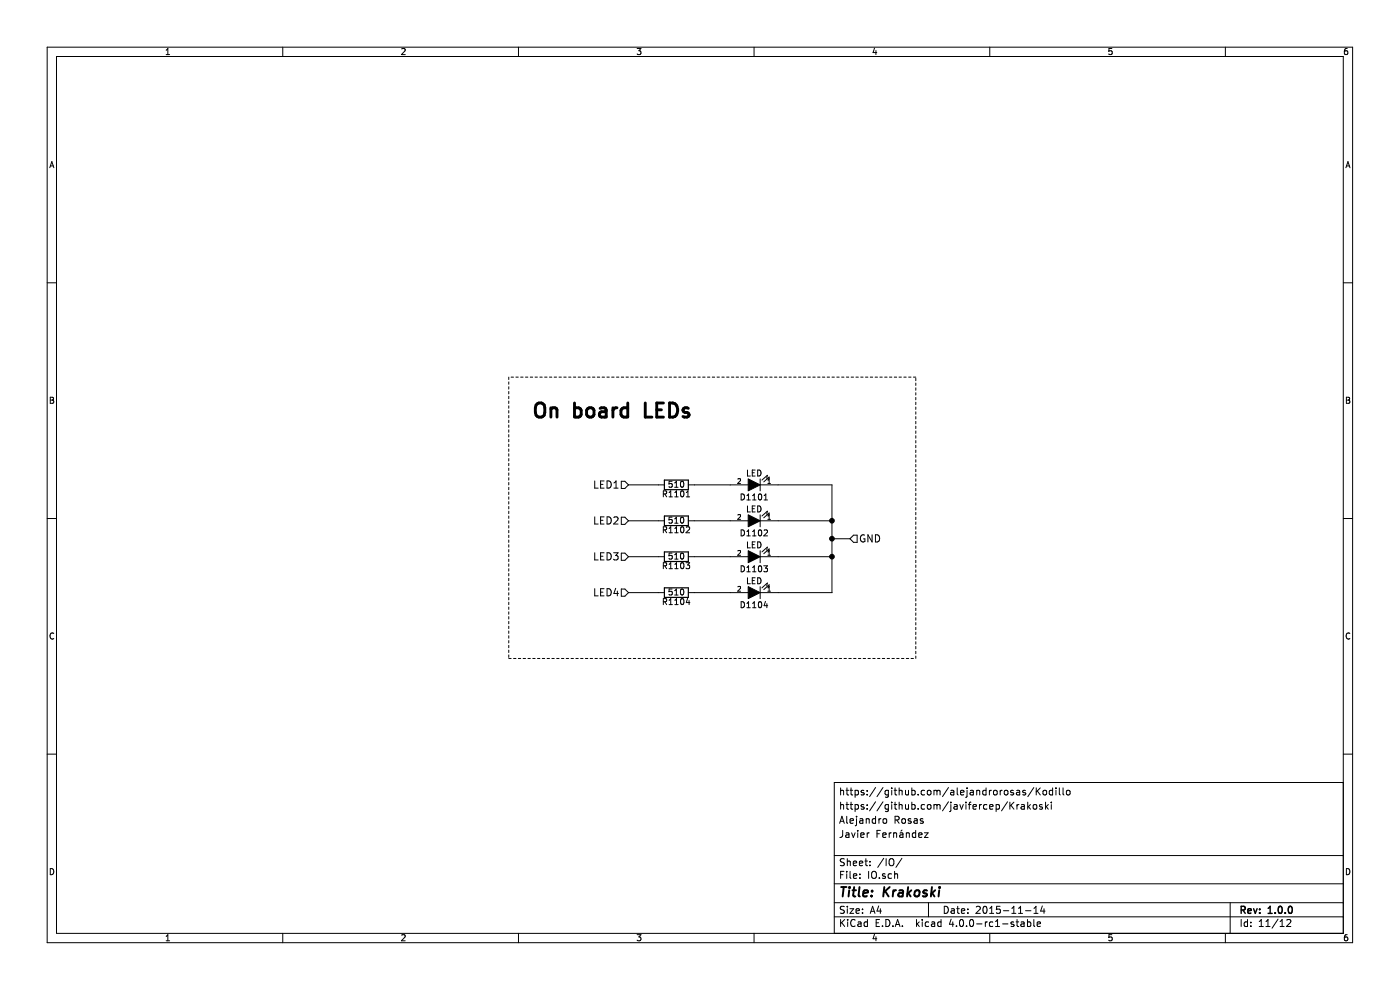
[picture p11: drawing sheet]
EESchema Schematic File Version 2
LIBS:Krakoski-rescue
LIBS:power
LIBS:device
LIBS:transistors
LIBS:conn
LIBS:linear
LIBS:regul
LIBS:74xx
LIBS:cmos4000
LIBS:adc-dac
LIBS:memory
LIBS:xilinx
LIBS:microcontrollers
LIBS:dsp
LIBS:microchip
LIBS:analog_switches
LIBS:motorola
LIBS:texas
LIBS:intel
LIBS:audio
LIBS:interface
LIBS:digital-audio
LIBS:philips
LIBS:display
LIBS:cypress
LIBS:siliconi
LIBS:opto
LIBS:atmel
LIBS:contrib
LIBS:valves
LIBS:ChefLib
LIBS:ComponentLib
LIBS:Krakoski-cache
EELAYER 25 0
EELAYER END
$Descr A4 11693 8268
encoding utf-8
Sheet 11 12
Title "Krakoski"
Date "2015-11-14"
Rev "1.0.0"
Comp ""
Comment1 "Javier Fernández"
Comment2 "Alejandro Rosas"
Comment3 "https://github.com/javifercep/Krakoski"
Comment4 "https://github.com/alejandrorosas/Kodillo"
$EndDescr
Text HLabel 7100 4500 2    60   Input ~ 0
GND
Wire Wire Line
	5800 4050 6100 4050
Wire Wire Line
	6500 4050 6950 4050
Wire Wire Line
	5250 4050 5500 4050
Wire Wire Line
	5800 4350 6100 4350
Wire Wire Line
	6500 4350 6950 4350
Wire Wire Line
	5250 4350 5500 4350
Wire Wire Line
	5800 4650 6100 4650
Wire Wire Line
	6950 4650 6500 4650
Wire Wire Line
	5250 4650 5500 4650
Wire Wire Line
	5800 4950 6100 4950
Wire Wire Line
	6950 4950 6500 4950
Wire Wire Line
	5250 4950 5500 4950
Text HLabel 5250 4050 0    60   Input ~ 0
LED1
Text HLabel 5250 4350 0    60   Input ~ 0
LED2
Text HLabel 5250 4650 0    60   Input ~ 0
LED3
Text HLabel 5250 4950 0    60   Input ~ 0
LED4
Wire Notes Line
	4250 3150 4250 5500
Wire Notes Line
	4250 5500 7650 5500
Wire Notes Line
	7650 5500 7650 3150
Wire Notes Line
	7650 3150 4250 3150
Text Notes 4450 3500 0    118  ~ 24
On board LEDs
Wire Wire Line
	6950 4050 6950 4950
Wire Wire Line
	6950 4500 7100 4500
Connection ~ 6950 4500
Connection ~ 6950 4350
Connection ~ 6950 4650
$Comp
L LED D1104
U 1 1
P 6300 4950
F 0 "D1104" H 6300 5050 50  0000 C CNN
F 1 "LED" H 6300 4850 50  0000 C CNN
F 2 "LEDs:LED-0805" H 6300 4950 60  0001 C CNN
F 3 "" H 6300 4950 60  0000 C CNN
	1    6300 4950
	-1   0    0    1   
$EndComp
$Comp
L LED D1101
U 1 1
P 6300 4050
F 0 "D1101" H 6300 4150 50  0000 C CNN
F 1 "LED" H 6300 3950 50  0000 C CNN
F 2 "LEDs:LED-0805" H 6300 4050 60  0001 C CNN
F 3 "" H 6300 4050 60  0000 C CNN
	1    6300 4050
	-1   0    0    1   
$EndComp
$Comp
L LED D1102
U 1 1
P 6300 4350
F 0 "D1102" H 6300 4450 50  0000 C CNN
F 1 "LED" H 6300 4250 50  0000 C CNN
F 2 "LEDs:LED-0805" H 6300 4350 60  0001 C CNN
F 3 "" H 6300 4350 60  0000 C CNN
	1    6300 4350
	-1   0    0    1   
$EndComp
$Comp
L LED D1103
U 1 1
P 6300 4650
F 0 "D1103" H 6300 4750 50  0000 C CNN
F 1 "LED" H 6300 4550 50  0000 C CNN
F 2 "LEDs:LED-0805" H 6300 4650 60  0001 C CNN
F 3 "" H 6300 4650 60  0000 C CNN
	1    6300 4650
	-1   0    0    1   
$EndComp
$Comp
L R R1101
U 1 1
P 5650 4050
F 0 "R1101" V 5730 4050 50  0000 C CNN
F 1 "510" V 5650 4050 50  0000 C CNN
F 2 "Resistors_SMD:R_0603_HandSoldering" V 5580 4050 30  0001 C CNN
F 3 "" H 5650 4050 30  0000 C CNN
	1    5650 4050
	0    1    1    0   
$EndComp
$Comp
L R R1102
U 1 1
P 5650 4350
F 0 "R1102" V 5730 4350 50  0000 C CNN
F 1 "510" V 5650 4350 50  0000 C CNN
F 2 "Resistors_SMD:R_0603_HandSoldering" V 5580 4350 30  0001 C CNN
F 3 "" H 5650 4350 30  0000 C CNN
	1    5650 4350
	0    1    1    0   
$EndComp
$Comp
L R R1103
U 1 1
P 5650 4650
F 0 "R1103" V 5730 4650 50  0000 C CNN
F 1 "510" V 5650 4650 50  0000 C CNN
F 2 "Resistors_SMD:R_0603_HandSoldering" V 5580 4650 30  0001 C CNN
F 3 "" H 5650 4650 30  0000 C CNN
	1    5650 4650
	0    1    1    0   
$EndComp
$Comp
L R R1104
U 1 1
P 5650 4950
F 0 "R1104" V 5730 4950 50  0000 C CNN
F 1 "510" V 5650 4950 50  0000 C CNN
F 2 "Resistors_SMD:R_0603_HandSoldering" V 5580 4950 30  0001 C CNN
F 3 "" H 5650 4950 30  0000 C CNN
	1    5650 4950
	0    1    1    0   
$EndComp
$EndSCHEMATC
